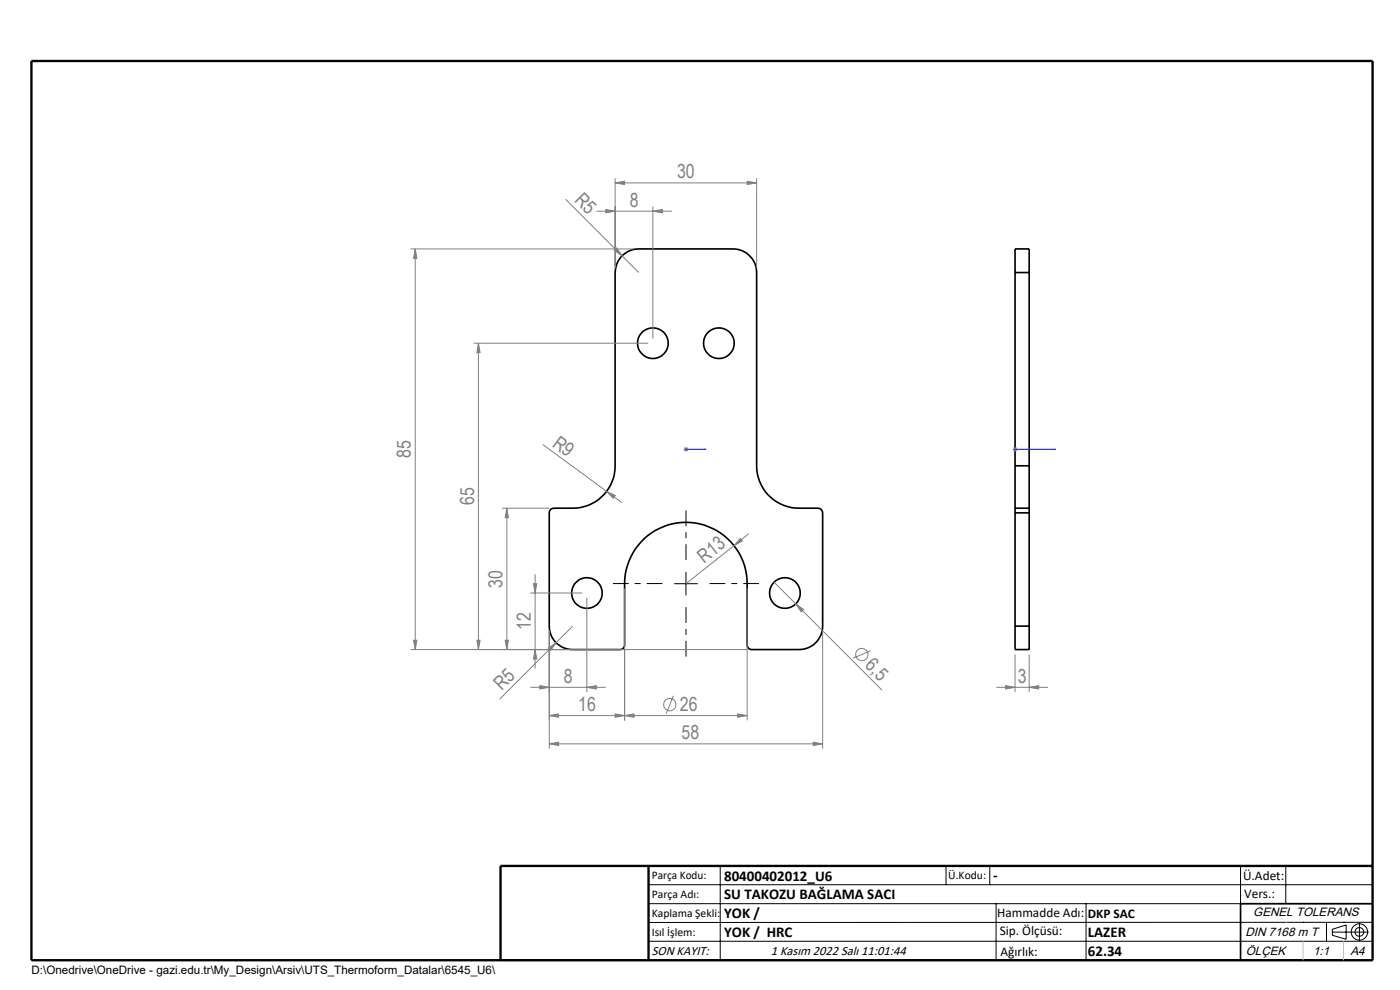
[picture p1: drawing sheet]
<svg xmlns="http://www.w3.org/2000/svg" width="297mm" height="210mm" viewBox="0 0 297 210" stroke-linecap="round" stroke-linejoin="round" font-family="sans-serif">
<g fill="none" stroke="#000" stroke-width=".35">
<path d="M131.8 54.5l1.4-1.1 1.7-.6h20.6a5 5 0 0 1 5 5v41a8.9 8.9 0 0 0 9 9h4a1.02 1.02 0 0 1 1 1v24a5 5 0 0 1-5 5h-10a.97 .97 0 0 1-1-1v-13a13 13 0 0 0-13-13 13 13 0 0 0-13 13v13a.96 .96 0 0 1-1 1h-10a4.9 4.9 0 0 1-5-5v-24a.96 .96 0 0 1 1-1 17.5 17.5 0 0 0 6.5-.4 8.9 8.9 0 0 0 6.5-8.6v-41l.3-1.8zM215.3 57.8v-5h3v5M215.3 57.8v41M215.3 57.8h3M218.3 57.8v41M215.3 98.8v9M215.3 98.8h3M218.3 98.8v9M215.3 107.8v1M215.3 107.8h3M215.3 108.8v24M215.3 108.8h3"/>
<path d="M218.3 107.8v1M218.3 108.8v24M215.3 132.8v5h3v-5M215.3 132.8h3M291.2 191.7h-28v12M106.2 203.7h185"/>
<circle cx="138.5" cy="72.8" r="3.3"/>
<circle cx="152.5" cy="72.8" r="3.3"/>
<circle cx="124.5" cy="125.8" r="3.2"/>
<circle cx="166.5" cy="125.8" r="3.3"/>
</g>
<g fill="none" stroke="#808080" stroke-width=".21">
<path d="M130.5 38.8l2-.4v.7zM130.5 37.8v19M130.5 38.8h30M158.5 38.4l2 .4-2 .3zM160.5 37.8v19M87.1 52.8h47.4M88.1 52.8v85M88.1 52.8l.3 2h-.7zM120 42.3l12 12M126.5 44.8h16M128.5 44.4l2 .4-2 .3zM130.8 52.6l1.2 1.7-1.7-1.2z"/>
<path d="M132 54.3l3.5 3.5M138.5 44.8l2-.4v.7zM138.5 43.8v28M100.5 72.8h37M101.5 72.8l.3 2h-.6zM101.5 72.8v65M115.1 94.3l13.6 9.9M145 95.3h1M145.2 95l.7 .7M145.5 94.8v1M145.9 95l-.7 .7M214.8 95.3h1"/>
<path d="M215 95l.7 .7M215.3 94.8v1M215.7 95l-.7 .7M106.5 107.8h10M107.5 107.8l.3 2h-.6zM107.5 107.8v30M128.7 104.2l1.8 .9-.4 .6zM128.7 104.2l3.2 2.4M155.7 115.7l-10.2 8.1M157.1 114.2l.4 .6-1.8 .9zM158.8 113.2l-3.1 2.5M87.1 137.8h71.4"/>
<path d="M87.7 135.8h.7l-.3 2zM101.2 135.8h.6l-.3 2zM107.2 135.8h.6l-.3 2zM112.5 125.8h11M113.2 123.8h.7l-.4 2zM113.5 137.8l.4 2h-.7zM113.5 121.8v20M116.3 137.5l1.7-1.2-1.2 1.7zM116.5 133.8v25M121.5 132.8l-15.5 15.5M124.5 126.8v20M132.5 124.8v28"/>
<path d="M158.5 124.8v28M164.2 123.5l22.9 22.9M168.8 128.1l1.7 1.2-.5 .5zM174.5 133.8v25M184.7 138l-3.7 1.6M215.3 138.8v8M218.3 138.8v8M112.5 145.8h16M114.5 145.4l2 .4-2 .3zM116.5 151.8l2-.4v.7zM116.5 151.8h42M116.5 157.8l2-.4v.7z"/>
<path d="M116.5 157.8h58M124.5 145.8l2-.4v.7zM130.5 151.4l2 .4-2 .3zM132.5 151.8l2-.4v.7zM142.8 147.6l-1.4 3.7M156.5 151.4l2 .4-2 .3zM172.5 157.4l2 .4-2 .3zM211.3 145.8h11M213.3 145.4l2 .4-2 .3zM218.3 145.8l2-.4v.7z"/>
<circle cx="182.8" cy="138.8" r="1.31"/>
<circle cx="142.1" cy="149.5" r="1.3"/>
</g>
<g fill="none" stroke="#000" stroke-width=".21">
<path d="M143 123.8h5M145.5 121.3v5M137.6 187.7h153.6M137.6 191.7h153.6M137.6 199.7h153.6M152.8 183.7v20M200.7 183.7v4M210 183.7v4M211.3 191.7v12M230.4 191.7v12M263.2 183.7v20M272.8 183.7v8"/>
<path d="M276.4 195.6h.1M281.4 195.6v4.1M282.6 197.7h7.8M282.6 197.1l3-.9v3l-3-.8zM285 195.6h.1M288.4 195.8v3.8M291.2 195.6l-153.6 .1"/>
<circle cx="288.4" cy="197.7" r="1.74"/>
<circle cx="288.4" cy="197.7" r=".93"/>
</g>
<path d="M145.4 95.3h.2zM145.5 95.3h.1M145.5 95.3h4.3M149.8 95.3h-.4h.4M215.2 95.3h.2zM215.3 95.3h.1M215.3 95.3h8.6M223.9 95.3h-.4h.4" fill="none" stroke="#00f" stroke-width=".21"/>
<path d="M145.5 118.8v-10.5M140.5 123.8h-10.5M145.5 128.8v10.5M150.5 123.8h10.5" fill="none" stroke="#000" stroke-width=".21" stroke-dasharray="15.2 1.3 1.3 1.3" stroke-dashoffset="11.9" stroke-linecap="butt"/>
<path d="M6.7 12.9h284.5v190.8h-284.5zM137.6 183.7v20M291.2 183.7h-185v20" fill="none" stroke="#000" stroke-width=".5"/>
<path d="M272.8 195.6h.1M276.4 199.7v4M285 199.7v4" fill="none" stroke="#c0c0c0" stroke-width=".21"/>
<g fill="#00f">
<path d="M149.4 95.3h.4zM145.4 95.3h.2z"/>
<path d="M215.2 95.3h.2zM223.5 95.3h.4z"/>
</g>
<g fill="#808080">
<path d="M130.8 52.6l1.2 1.7-1.7-1.2z"/>
<path d="M128.7 104.2l1.8 .9-.4 .6z"/>
<path d="M157.1 114.2l.4 .6-1.8 .9z"/>
<path d="M116.3 137.5l1.7-1.2-1.2 1.7z"/>
<path d="M168.8 128.1l1.7 1.2-.5 .5z"/>
<path d="M172.5 157.4l2 .4-2 .3zM116.5 157.8l2-.4v.7zM218.3 145.8l2-.4v.7zM213.3 145.4l2 .4-2 .3z"/>
<path d="M132.5 151.8l2-.4v.7zM156.5 151.4l2 .4-2 .3zM130.5 38.8l2-.4v.7zM158.5 38.4l2 .4-2 .3zM114.5 145.4l2 .4-2 .3zM124.5 145.8l2-.4v.7zM128.5 44.4l2 .4-2 .3zM138.5 44.8l2-.4v.7zM116.5 151.8l2-.4v.7zM130.5 151.4l2 .4-2 .3z"/>
<path d="M107.2 135.8h.6l-.3 2zM107.5 107.8l.3 2h-.6zM113.5 137.8l.4 2h-.7zM113.2 123.8h.7l-.4 2zM101.2 135.8h.6l-.3 2zM101.5 72.8l.3 2h-.6z"/>
<path d="M88.1 52.8l.3 2h-.7zM87.7 135.8h.7l-.3 2z"/>
</g>
<g font-size="4.1" fill="#808080">
<text x="143.6" y="37.9">30</text>
<text x="121.8" y="42.7" transform="rotate(45 121.8 42.7)">R5</text>
<text x="133.6" y="43.9">8</text>
<text x="117" y="94.5" transform="rotate(37 117 94.5)">R9</text>
<text x="87.2" y="97.2" transform="rotate(-90 87.2 97.2)">85</text>
<text x="100.6" y="107.2" transform="rotate(-90 100.6 107.2)">65</text>
<text x="149.4" y="119.6" transform="rotate(-38 149.4 119.6)">R13</text>
<text x="106.6" y="124.7" transform="rotate(-90 106.6 124.7)">30</text>
<text x="112.6" y="133.7" transform="rotate(-90 112.6 133.7)">12</text>
<text x="183.4" y="141.3" transform="rotate(45 183.4 141.3)">6,5</text>
<text x="106.5" y="146.6" transform="rotate(-45 106.5 146.6)">R5</text>
<text x="119.6" y="144.9">8</text>
<text x="215.9" y="144.9">3</text>
<text x="122.6" y="150.9">16</text>
<text x="144.2" y="150.9">26</text>
<text x="144.6" y="156.9">58</text>
</g>
<g font-size="3.2">
<text x="153.6" y="186.8">80400402012_U6</text>
<text x="153.6" y="190.8">SU TAKOZU BAĞLAMA SACI</text>
<text x="210.7" y="186.6">-</text>
<text x="153.6" y="194.8">YOK /</text>
<text x="153.6" y="198.8">YOK / HRC</text>
<text x="230.8" y="198.7">LAZER</text>
<text x="230.8" y="202.8">62.34</text>
</g>
<g font-size="2.8">
<text x="263.7" y="186.7">Ü.Adet:</text>
<text x="263.9" y="190.5">Vers.:</text>
<text x="211.5" y="194.5">Hammadde Adı:</text>
<text x="230.8" y="194.7">DKP SAC</text>
<text x="138.3" y="202.6">SON KAYIT:</text>
<text x="163.5" y="202.6">1 Kasım 2022 Salı 11:01:44</text>
<text x="212.1" y="198.4">Sip. Ölçüsü:</text>
<text x="212.2" y="202.7">Ağırlık:</text>
</g>
<g font-size="2.6">
<text x="265.9" y="194.4">GENEL TOLERANS</text>
<text x="264.2" y="198.5">DIN 7168 m T</text>
<text x="264.3" y="202.6">ÖLÇEK</text>
<text x="278.5" y="202.6">1:1</text>
<text x="286.5" y="202.6">A4</text>
</g>
<g font-size="2.5">
<text x="138.3" y="186.4">Parça Kodu:</text>
<text x="138.3" y="190.5">Parça Adı:</text>
<text x="201.2" y="186.5">Ü.Kodu:</text>
<text x="138.3" y="194.5">Kaplama Şekli:</text>
<text x="138.3" y="198.6">Isıl İşlem:</text>
<text x="6.7" y="206.7">D:\Onedrive\OneDrive - gazi.edu.tr\My_Design\Arsiv\UTS_Thermoform_Datalar\6545_U6\</text>
</g>
</svg>
